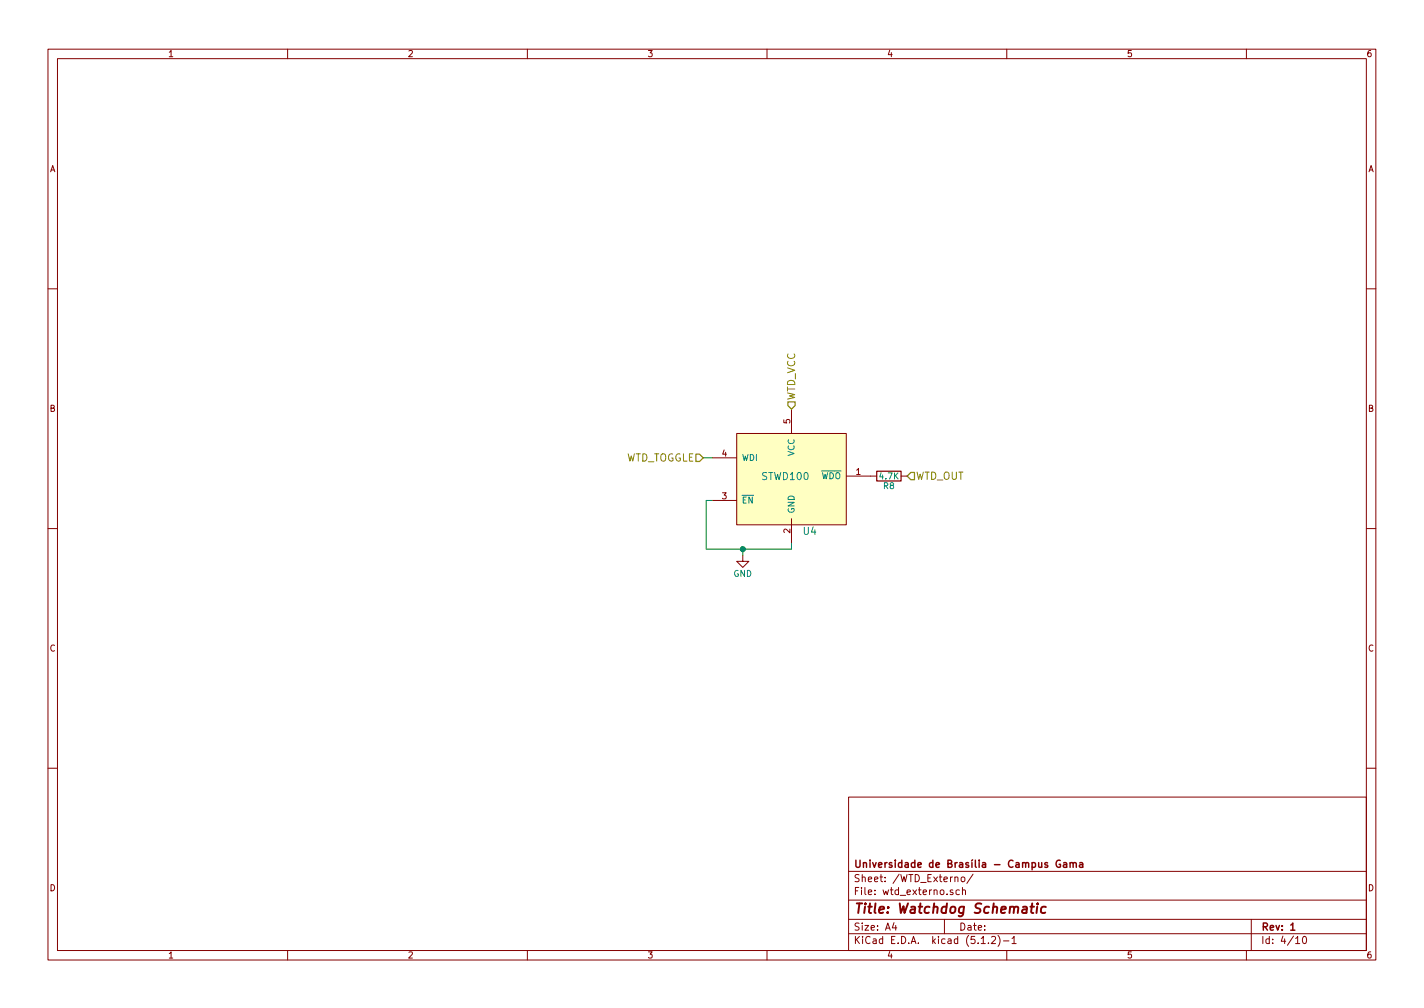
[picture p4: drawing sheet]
EESchema Schematic File Version 4
LIBS:pcb_v1-cache
EELAYER 29 0
EELAYER END
$Descr A4 11693 8268
encoding utf-8
Sheet 4 10
Title "Watchdog Schematic"
Date ""
Rev "1"
Comp "Universidade de Brasília - Campus Gama"
Comment1 ""
Comment2 ""
Comment3 ""
Comment4 ""
$EndDescr
$Comp
L stwd100:STWD100 U4
U 1 1
P 6150 4300
F 0 "U4" H 6650 4250 59  0000 C CNN
F 1 "STWD100" H 6450 4700 59  0000 C CNN
F 2 "TO_SOT_Packages_SMD:SOT-23-5" H 6150 4300 59  0001 C CNN
F 3 "https://www.digikey.com/product-detail/en/stmicroelectronics/STWD100NYWY3F/497-10058-1-ND/2175107" H 6150 4300 59  0001 C CNN
	1    6150 4300
	1    0    0    -1  
$EndComp
Text HLabel 7450 3900 2    60   Input ~ 0
WTD_OUT
Text HLabel 6500 3350 1    60   Input ~ 0
WTD_VCC
$Comp
L Device:R R8
U 1 1
P 7300 3900
F 0 "R8" V 7380 3900 50  0000 C CNN
F 1 "4.7K" V 7300 3900 50  0000 C CNN
F 2 "Resistors_SMD:R_1206" V 7230 3900 50  0001 C CNN
F 3 "https://www.digikey.com/product-detail/en/te-connectivity-passive-product/CRGCQ1206J4K7/A130181CT-ND/8578013" H 7300 3900 50  0001 C CNN
	1    7300 3900
	0    1    1    0   
$EndComp
Wire Wire Line
	6500 4500 6500 4450
Wire Wire Line
	5800 4500 6100 4500
Wire Wire Line
	5850 4100 5800 4100
Wire Wire Line
	5800 4100 5800 4500
$Comp
L power:GND #PWR07
U 1 1
P 6100 4550
F 0 "#PWR07" H 6100 4300 50  0001 C CNN
F 1 "GND" H 6100 4400 50  0000 C CNN
F 2 "" H 6100 4550 50  0001 C CNN
F 3 "" H 6100 4550 50  0001 C CNN
	1    6100 4550
	1    0    0    -1  
$EndComp
Wire Wire Line
	6100 4550 6100 4500
Connection ~ 6100 4500
Text HLabel 5775 3750 0    60   Input ~ 0
WTD_TOGGLE
Wire Wire Line
	5775 3750 5850 3750
Wire Wire Line
	6100 4500 6500 4500
$EndSCHEMATC
